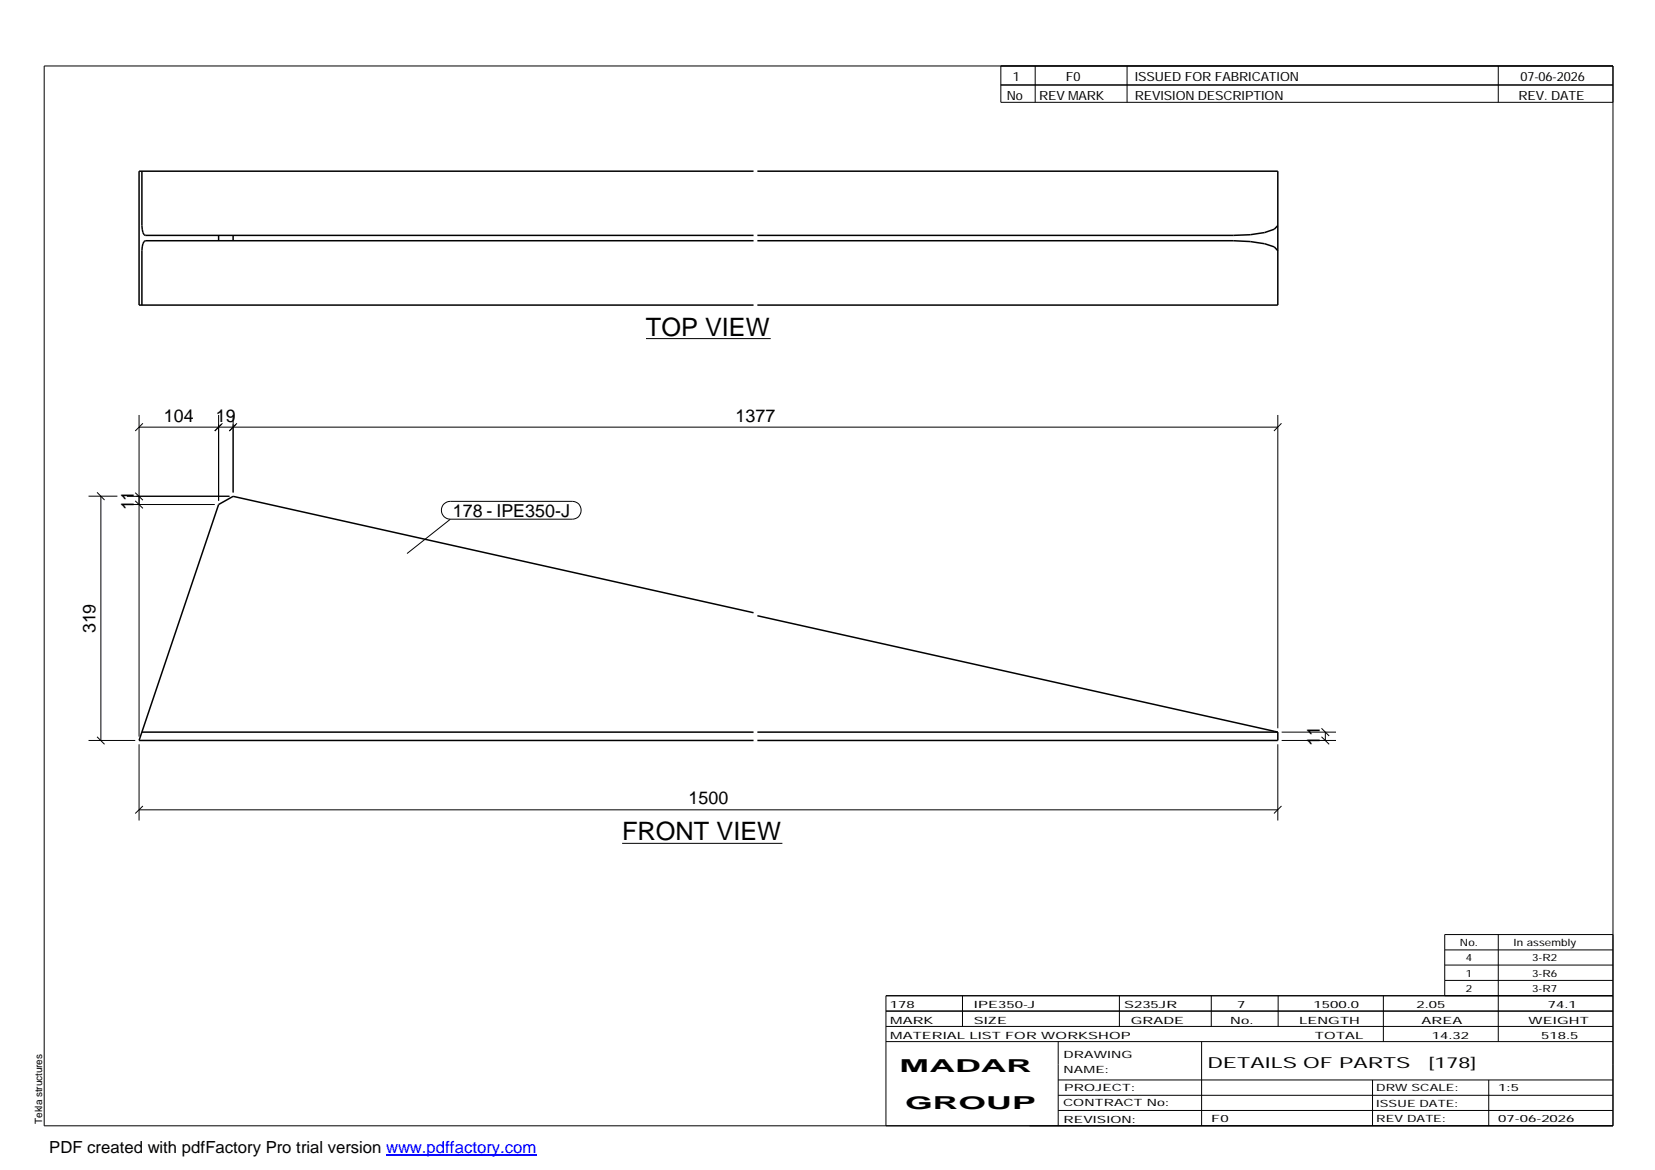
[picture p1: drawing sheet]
<svg xmlns="http://www.w3.org/2000/svg" width="420mm" height="297mm" viewBox="0 0 420 297" stroke-linecap="round" stroke-linejoin="round" font-family="sans-serif">
<g fill="none" stroke="#000" stroke-width=".38">
<path d="M36 43.5v13.8a2.54 2.54 0 0 0 .9 2.5h154.4M55.5 59.8v1.3M59.2 59.8v1.3M191.3 43.5h-156v34h156M192.3 43.5h132.1v34h-132.1M324.4 57.3l-.9 .9-2.4 .8-3.7 .6-4.3 .2h-120.8M191.3 61.1h-154.4a2.7 2.7 0 0 0-.9 2.6v13.8M192.3 61.1h120.8l4.3 .2 3.7 .6 2.4 .8 .9 1M191.3 155.6l-132.1-29.6-3.7 2.1-20.2 59.9h156M192.3 156.3l132.1 29.6M36 185.9h155.3M192.3 185.9h132.1"/>
<path d="M324.4 185.9v2.1h-132.1"/>
</g>
<g fill="none" stroke="#000" stroke-width=".25">
<path d="M11.2 16.7h398.3v269.1h-398.3zM254.1 16.7v9.3h155.4M262.8 16.7v9.3M286.1 16.7v9.3M380.4 16.7v9.3M254.1 21.6h155.4M164 86h31.7M35.3 105.4v81.6M35.3 108.4h289.1M36.3 107.5l-2 1.9M55.5 105.4v21.7M56.5 107.5l-2 1.9"/>
<path d="M59.2 105.4v19.6M60.2 107.5l-2 1.9M324.4 105.4v79.5M325.3 107.5l-1.9 1.9M22.5 126h7.3M24.6 125l1.9 1.9M25.6 126v62M32.2 128.1h22.3M34.3 127.2l2 1.9M34.3 125.1l2 1.9M58.3 126h-26.1M112.7 127.9l.8-.4 .8-.2h31a2.26 2.26 0 0 1 2.2 2.2 2.26 2.26 0 0 1-2.2 2.3h-31a2.27 2.27 0 0 1-2.1-1.4 2.27 2.27 0 0 1 .5-2.5z"/>
<path d="M114.3 131.8l-11 8.7M22.5 188h11.8M24.6 187.1l1.9 1.9M35.3 189v19.3M324.4 189v19.3M325.4 188h13.8M325.4 185.9h13.8M335.5 187.1l1.9 1.9M335.5 184.9l1.9 1.9M336.5 185.9v2.1M35.3 205.6h289.1M36.3 204.6l-2 1.9"/>
<path d="M157.9 214.1h40.7M325.3 204.6l-1.9 1.9M380.4 237.3v27.1M409.5 237.3h-42.7v15.5M224.9 256.7h184.6M244.3 252.8v7.8M284.2 252.8v7.8M307.5 252.8v7.8M324.5 252.8v7.8M351.2 252.8v11.6M366.8 241.2h42.7M366.8 245h42.7"/>
<path d="M366.8 248.9h42.7M409.5 252.8h-184.6v33M224.9 264.4h184.6M224.9 260.6h184.6M268.6 264.4v21.4M268.6 274.2h140.9M268.6 278.1h140.9M305.1 264.4v21.4M348.4 274.2v11.6M378 274.2v11.6M268.6 281.9h140.9"/>
</g>
<path d="M98 293.3h38.2" fill="none" stroke="#00f" stroke-width=".3"/>
<g font-size="6.4">
<text x="164" y="85.2">TOP VIEW</text>
<text x="157.9" y="213.3">FRONT VIEW</text>
</g>
<g font-size="4.5">
<text x="41.6" y="107">104</text>
<text x="54.8" y="107">19</text>
<text x="186.7" y="107">1377</text>
<text x="34" y="129.6" transform="rotate(-90 34 129.6)">11</text>
<text x="114.9" y="131.3">178 - IPE350-J</text>
<text x="24.2" y="160.8" transform="rotate(-90 24.2 160.8)">319</text>
<text x="335.1" y="189.5" transform="rotate(-90 335.1 189.5)">11</text>
<text x="174.8" y="204.2">1500</text>
<text x="228.4" y="272.3">MADAR</text>
<text x="229.8" y="281.6">GROUP</text>
</g>
<text font-size="4.2" x="12.5" y="292.7">PDF created with pdfFactory Pro trial version www.pdffactory.com</text>
<g font-size="3.9">
<text x="306.5" y="271.3">DETAILS OF PARTS</text>
<text x="362.7" y="271.3">[178]</text>
</g>
<g font-size="3.2">
<text x="257.1" y="20.5">1</text>
<text x="270.6" y="20.5">F0</text>
<text x="288.1" y="20.5">ISSUED FOR FABRICATION</text>
<text x="386" y="20.5">07-06-2026</text>
<text x="255.6" y="25.5">No</text>
<text x="263.8" y="25.5">REV MARK</text>
<text x="288.1" y="25.5">REVISION DESCRIPTION</text>
<text x="385.5" y="25.5">REV. DATE</text>
</g>
<g font-size="2.5">
<text x="370.6" y="240.2">No.</text>
<text x="372.1" y="244.1">4</text>
<text x="384.3" y="240.2">In assembly</text>
<text x="389" y="244.1">3-R2</text>
<text x="372.1" y="247.9">1</text>
<text x="372.1" y="251.8">2</text>
<text x="389" y="247.9">3-R6</text>
<text x="389" y="251.8">3-R7</text>
<text x="225.9" y="255.9">178</text>
<text x="247.3" y="255.9">IPE350-J</text>
<text x="285.4" y="255.9">S235JR</text>
<text x="314.1" y="255.9">7</text>
<text x="333.5" y="255.9">1500.0</text>
<text x="359.6" y="255.9">2.05</text>
<text x="392.9" y="255.9">74.1</text>
<text x="226" y="263.7">MATERIAL LIST FOR WORKSHOP</text>
<text x="226" y="259.9">MARK</text>
<text x="247.2" y="259.9">SIZE</text>
<text x="287.1" y="259.9">GRADE</text>
<text x="312.3" y="259.9">No.</text>
<text x="329.8" y="259.9">LENGTH</text>
<text x="333.8" y="263.7">TOTAL</text>
<text x="360.9" y="259.9">AREA</text>
<text x="363.5" y="263.7">14.32</text>
<text x="388.1" y="259.9">WEIGHT</text>
<text x="391.3" y="263.7">518.5</text>
<text x="270" y="268.5">DRAWING</text>
<text x="270" y="272.5">NAME:</text>
<text x="269.9" y="280.9">CONTRACT No:</text>
<text x="270.2" y="277">PROJECT:</text>
<text x="349.4" y="277.1">DRW SCALE:</text>
<text x="349.4" y="281">ISSUE DATE:</text>
<text x="380.4" y="277.1">1:5</text>
<text x="10.7" y="285.4" transform="rotate(-90 10.7 285.4)">Tekla structures</text>
<text x="270" y="285">REVISION:</text>
<text x="307.5" y="284.8">F0</text>
<text x="349.4" y="284.8">REV DATE:</text>
<text x="380.4" y="284.8">07-06-2026</text>
</g>
</svg>
